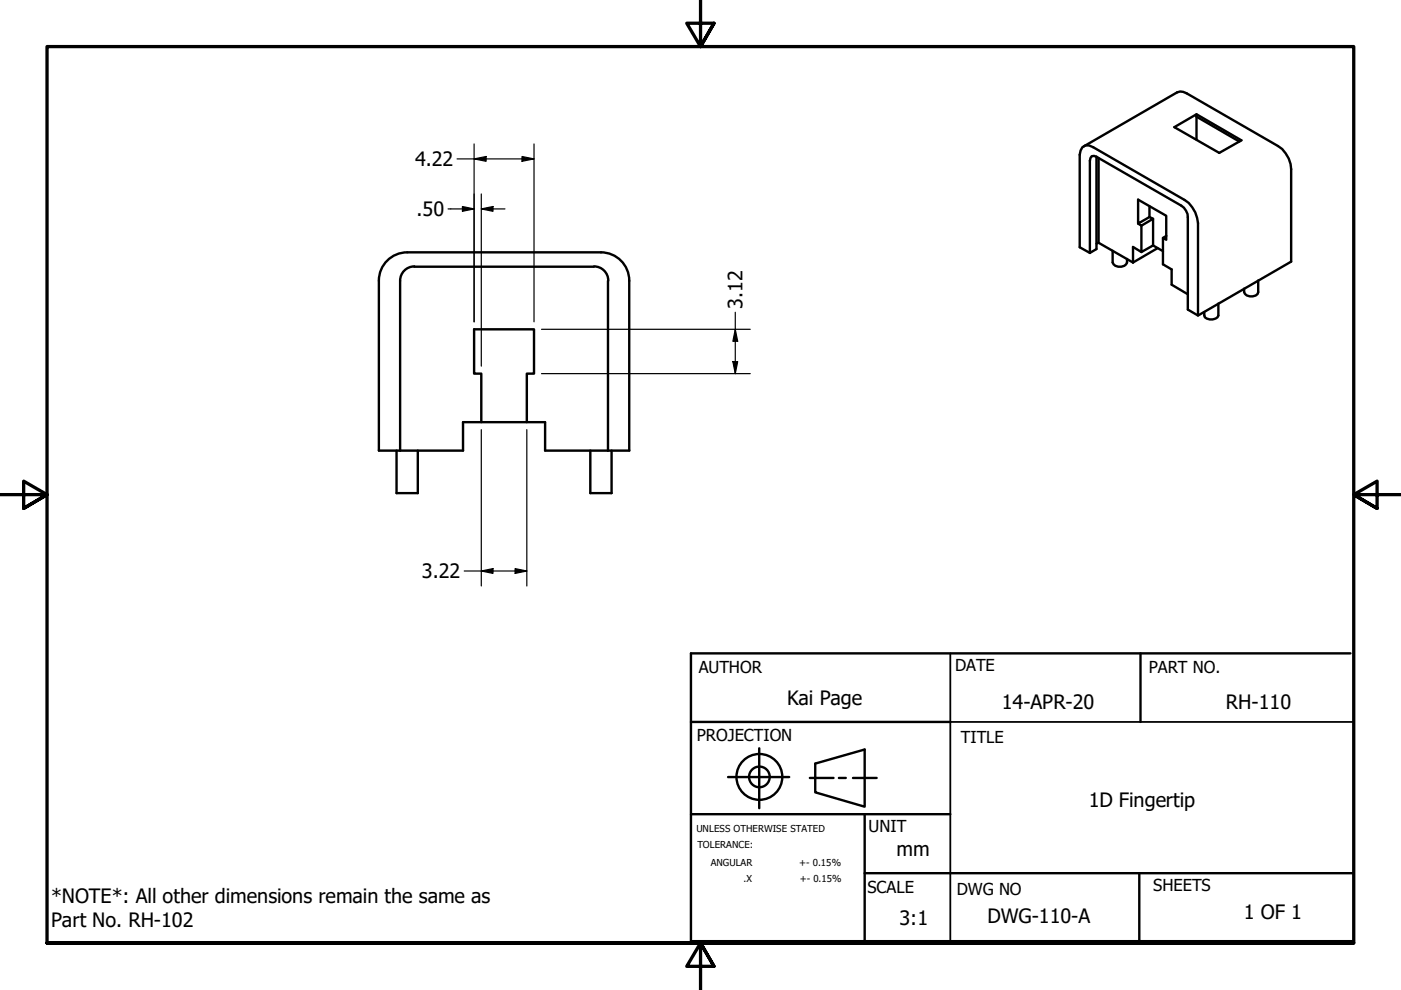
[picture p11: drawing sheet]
<svg xmlns="http://www.w3.org/2000/svg" width="297mm" height="210mm" viewBox="0 0 297 210" stroke-linecap="round" stroke-linejoin="round" font-family="sans-serif">
<!-- layer: Visible (ANSI) -->
<g fill="none" stroke="#000" stroke-width=".51">
<path d="M229.8 31l19.8-11.4 .6-.2 1.4 .4 19.4 11.2a6.2 6.2 0 0 1 2.7 4.8v19.7l-19.7 11.4-2.2-1.3v-19.5a3 3 0 0 0-1.4-2.5l-17.9-10.4M232.5 33.2l-.5-.1h-.5l-.4 1v19.5M232.5 33.2v19.6l-1.4 .8M232.9 33.5v18l-.4 .2M253.7 24.2l9.5 5.6-4.7 2.6-9.5-5.4 4.7-2.8v.5M253.7 24.7v4.9M253.7 24.7l9.1 5.3M87.8 56.6h38.1M87.9 56.5a3 3 0 0 0-3.1 3v36M126 56.5a3 3 0 0 1 3 3M128.9 59.5v36M231.1 53.6l-2.2-1.2v-19.6a1.74 1.74 0 0 1 .9-1.8 1.74 1.74 0 0 1 2 .2l19.3 11.2a6.4 6.4 0 0 1 2.9 4.9v19.6"/>
<path d="M232.9 51.5l7.3 4.2M235.9 53.2v2.5a1.72 1.72 0 0 0 3.1 0v-.8M242 53.4l-1.8-1v3.3M243.7 43.7v2.3l-2.4 1.4v-5.1l6 3.5v5l-.7-.3M243.7 46l.8 .4-2.5 1.5-.7-.5M244.5 46.4v5.6l-2.5 1.4v-5.5M244.5 52l2.1 1.2M245.4 52.6l-5.2 3.1M247.3 50l-.7 .5v5.5l1.8 1.1v3.3l3.4 2M266.8 59.5v2.4a1.67 1.67 0 0 1-1.5 1 1.67 1.67 0 0 1-1.5-1v-.7M258.3 64.4v2.5a1.9 1.9 0 0 1-2.8 .4l-.2-1.2M84.1 95.5v9.1h4.5v-9.1"/>
<path d="M102 89.5v-10.3h-1.5v-9.4h12.7v9.4h-1.5v10.3h-13.5v6h-17.9v-36a6 6 0 0 1 6-6h41.1a6 6 0 0 1 6 6v36h-17.8v-6h-3.9M125.2 95.5v9.1h4.5v-9.1"/>
</g>
<!-- layer: Border (ANSI) -->
<path d="M148.5 -.1v10l-2.9-5h5.8l-2.9 5 2.9-5M0 104.9h10l-5-2.9v5.8l5-2.9-5 2.9M297 104.9h-10l5-2.9v5.8l-5-2.9 5 2.9M10 199.9v-190h277v190h-277h277M151.4 204.9l-2.9-5 2.9 5h-5.8l2.9-5v10" fill="none" stroke="#000" stroke-width=".7"/>
<!-- layer: Title (ANSI) -->
<g fill="none" stroke="#000" stroke-width=".51">
<path d="M241.8 138.5v14.6M286.3 138.5h-139.8v61.1h140.5M146.5 153.1h55M161 158.7v12.7M146.5 172.6h55M154.4 164.8h12.9M171.7 164.9h5M172.8 161.9l10.5-3v12.1l-10.5-3zM177.9 164.9h1.4M180.8 164.9h5.1M183.3 172.6v27.3M183.3 185.1h103.5"/>
<path d="M241.6 185.1v14.8"/>
<circle cx="161" cy="164.7" r="4.9"/>
<circle cx="161" cy="164.7" r="2.19"/>
</g>
<path d="M201.5 138.5v61.1M201.5 153.1h85.3M139.3 199.9h147.5" fill="none" stroke="#000" stroke-width=".38"/>
<!-- layer: Dimension (ANSI) -->
<g fill="none" stroke="#000" stroke-width=".25">
<path d="M96.9 33.7h16.3M100.5 33.7l2.6-.5v1zM100.5 30.5v37.7M110.7 33.2l2.5 .5-2.5 .5zM113.2 30.5v37.7M95 44.3h5.5M98 43.8l2.5 .5-2.5 .5zM102 44.3l2.5-.5v1zM102 41.1v36.5M102 44.3h5.1M114.8 79.2h44.3M114.8 69.8h44.3"/>
<path d="M155.4 76.7h1l-.5 2.5zM155.9 69.8l.5 2.6h-1zM155.9 66.2v13M102 91.1v33.1M111.7 91.1v33.1M98.4 121.1h13.3M102 121.1l2.5-.5v1zM109.2 120.6l2.5 .5-2.5 .5z"/>
</g>
<g fill="#000">
<path d="M100.5 33.7l2.6-.5v1z" fill-rule="evenodd"/>
<path d="M110.7 33.2l2.5 .5-2.5 .5z" fill-rule="evenodd"/>
<path d="M98 43.8l2.5 .5-2.5 .5z" fill-rule="evenodd"/>
<path d="M102 44.3l2.5-.5v1z" fill-rule="evenodd"/>
<path d="M155.4 76.7h1l-.5 2.5z" fill-rule="evenodd"/>
<path d="M155.9 69.8l.5 2.6h-1z" fill-rule="evenodd"/>
<path d="M102 121.1l2.5-.5v1z" fill-rule="evenodd"/>
<path d="M109.2 120.6l2.5 .5-2.5 .5z" fill-rule="evenodd"/>
</g>
<g font-size="4.2">
<text x="88" y="35.2">4.22</text>
<text x="88.3" y="45.8">.50</text>
<text x="157.4" y="65.4" transform="rotate(-90 157.4 65.4)">3.12</text>
<text x="89.5" y="122.6">3.22</text>
<text x="166.9" y="149.5">Kai Page</text>
<text x="212.4" y="150.3">14-APR-20</text>
<text x="259.9" y="150.4">RH-110</text>
<text x="230.8" y="171.2">1D Fingertip</text>
<text x="190.1" y="181.5">mm</text>
<text x="10.9" y="191.4">*NOTE*: All other dimensions remain the same as</text>
<text x="10.9" y="196.5">Part No. RH-102</text>
<text x="190.7" y="196.2">3:1</text>
<text x="209.4" y="195.7">DWG-110-A</text>
<text x="263.7" y="194.9">1 OF 1</text>
</g>
<g font-size="3.5">
<text x="148.1" y="142.8">AUTHOR</text>
<text x="202.5" y="142.2">DATE</text>
<text x="243.6" y="142.8">PART NO.</text>
<text x="147.8" y="157.2">PROJECTION</text>
<text x="203.7" y="157.5">TITLE</text>
<text x="184.1" y="176.4">UNIT</text>
<text x="184" y="189.3">SCALE</text>
<text x="202.9" y="189.7">DWG NO</text>
<text x="244.5" y="188.9">SHEETS</text>
</g>
<g font-size="2">
<text x="147.6" y="176.4">UNLESS OTHERWISE STATED</text>
<text x="147.9" y="179.9">TOLERANCE:</text>
<text x="150.7" y="183.6">ANGULAR</text>
<text x="169.4" y="183.7">+- 0.15%</text>
<text x="157.6" y="187">.X</text>
<text x="169.5" y="187">+- 0.15%</text>
</g>
</svg>
